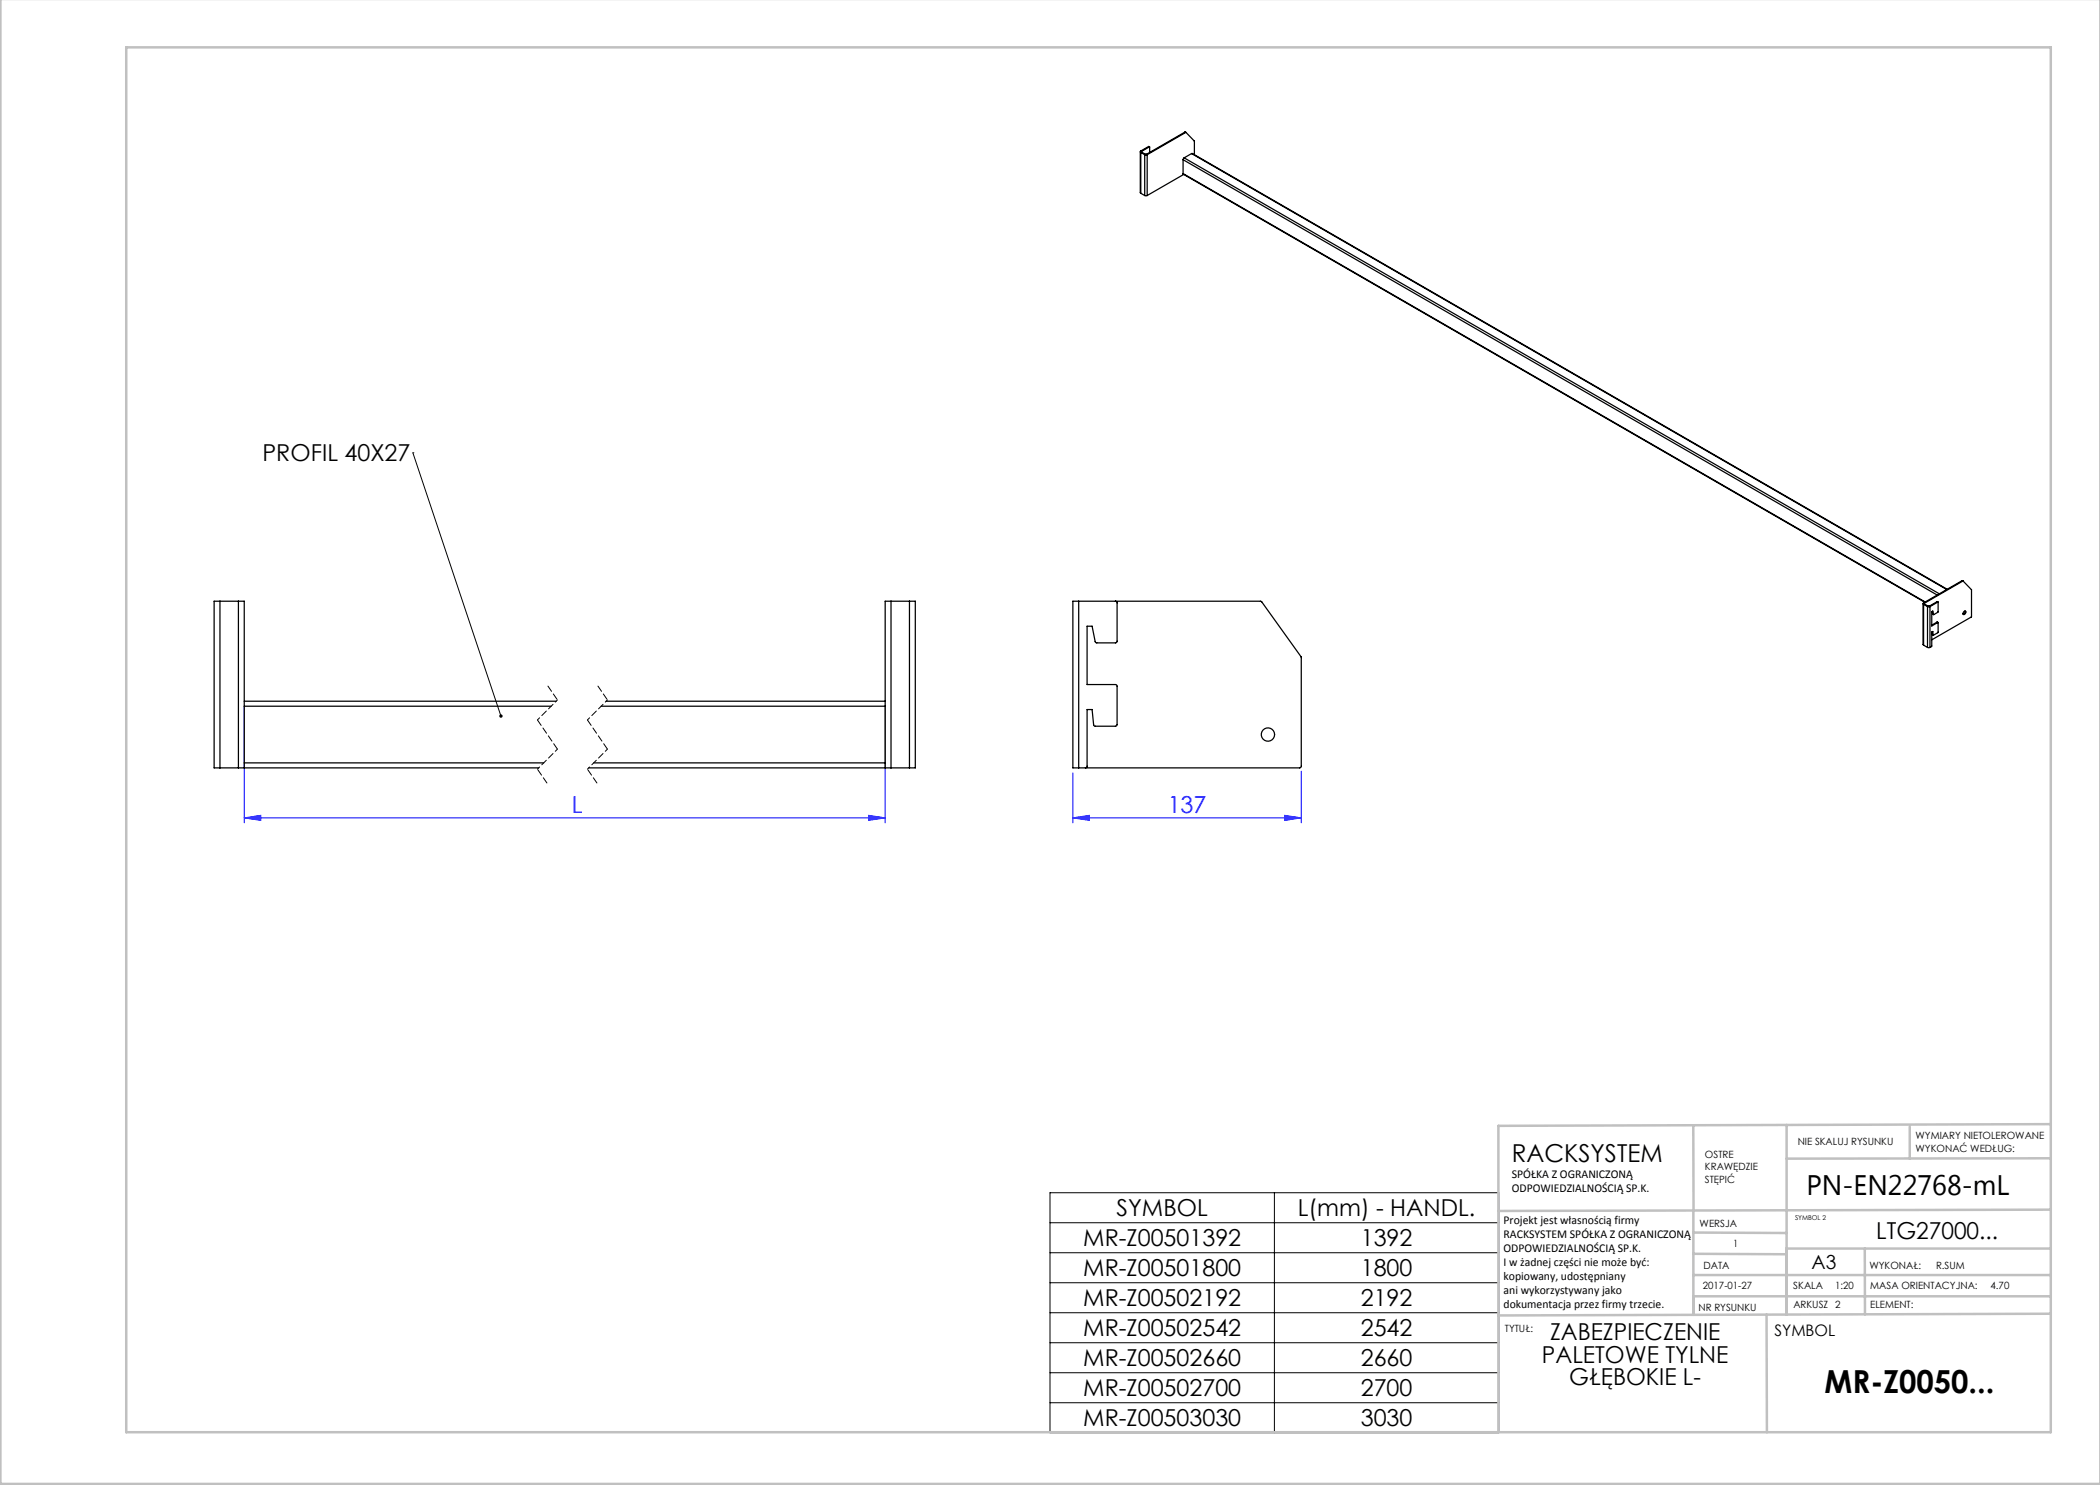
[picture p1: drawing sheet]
<svg xmlns="http://www.w3.org/2000/svg" width="420mm" height="297mm" viewBox="0 0 420 297" stroke-linecap="round" stroke-linejoin="round" font-family="sans-serif">
<path d="M48.8 141.2v23.4M177 141.2v23.4M214.6 154.6v10M260.3 154.2v10.4M48.8 163.6l3.4-.5v1zM48.8 163.6h128.2M173.7 163.1l3.3 .5-3.3 .5zM214.6 163.6l3.3-.5v1zM214.6 163.6h45.7M257 163.1l3.3 .5-3.3 .5z" fill="none" stroke="#00f" stroke-width=".2"/>
<path d="M82.6 90.6h.1M82.6 90.6l17.6 52.6M210 238.5h89.8v48h-89.8zM254.9 238.5v48M210 244.5h89.8M210 250.5h89.8M210 256.5h89.8M210 262.5h89.8M210 268.5h89.8M210 274.5h89.8M210 280.5h89.8" fill="none" stroke="#000" stroke-width=".2"/>
<path d="M109.5 137.1l2 2.9M119.5 137.1l2 2.9M107.5 153.8l2 3M117.5 153.8l2 3" fill="none" stroke="#000" stroke-width=".2" stroke-dasharray="1.3 .6" stroke-dashoffset="-.2"/>
<path d="M111.5 140l-4 4M121.5 140l-4 4M111.5 149.8l-4 4M121.5 149.8l-4 4" fill="none" stroke="#000" stroke-width=".2" stroke-dasharray="1.3 .6" stroke-dashoffset=".7"/>
<path d="M107.5 144l4 5.8M117.5 144l4 5.8" fill="none" stroke="#000" stroke-width=".2" stroke-dasharray="1.3 .6"/>
<g fill="none" stroke="#c0c0c0" stroke-width=".5">
<path d="M.1 -.1v296.9h419.9M25.2 9.5h385v276.9h-385zM338.7 225.2v16.9M357.3 225v37.9M382 225.4v6.3M410.1 224.8l-110.4 .4v61.2M410.1 231.7h-52.8M338.7 259.3h71.5M338.7 255h71.5M338.7 250.8l18.6 .1M338.7 246.5l18.6 .1M338.7 242.1v20.9"/>
<path d="M373 249.7v13.2M410.1 241.9l-110.4 .3M410.2 249.7h-52.9v13.2M353.3 262.9l.1 23.5M410.2 262.7l-110.5 .4"/>
</g>
<path d="M100 143a.34 .34 0 0 1 .5 0 .34 .34 0 0 1-.2 .5l-.1-.3 .1 .3a.34 .34 0 0 1-.4-.1 .34 .34 0 0 1 .1-.4z" fill="#000"/>
<g fill="#00f">
<path d="M173.7 163.1l3.3 .5-3.3 .5zM48.8 163.6l3.4-.5v1z"/>
<path d="M257 163.1l3.3 .5-3.3 .5zM214.6 163.6l3.3-.5v1z"/>
</g>
<g fill="none" stroke="#000" stroke-width=".25">
<path d="M228.1 30.3v8.2l.1 .2M228.2 30.2l-.1 .1 .1 .2M228.2 30.2l.1 .1M228.2 30.5l.7 .4M228.2 38.7l.7 .4M228.2 30.5v8.2M228.3 30.3v.1M228.3 30.4l-.1 .1M228.3 30.4l.8 .5M228.9 39.1h.5M228.9 30.9h.5M228.9 30.9v8.2"/>
<path d="M229.1 30.9h.2M229.1 30.9h-.2M229.3 30.9h.1M229.4 30.9v8.2M229.7 29.3l.2 .1M229.7 29.3l-1.5 .9M229.9 29.4v1.1M229.9 29.4l-1.6 .9M236.6 34.7l148.3 85.7M236.6 31.9v2.8M236.6 31.9l150.8 87.1M236.6 34.7l148.4 85.7"/>
<path d="M236.7 34.9l-7.3 4.2M236.8 31.6l-.2 .3M236.8 31.6l151.1 87.2M237 26.4l.2 .1M237 26.4l.1 .1M237 26.4l-7.7 4.5M237.1 26.5h.1M237.1 26.5l-7.7 4.4M237.2 26.5l1.7 1.7v2.7M238.3 30.7l151.1 87.2M238.3 30.7l-1.5 .9M392.4 116.1l.2 .1"/>
<path d="M392.4 116.1l-7.7 4.5M392.6 116.2l1.7 1.7M392.6 116.2l-7.7 4.5M394.3 118h.1M394.3 118v5.4l-7.9 4.6M44 120.2h-1.2v33.4h1.2M44 120.2h3.7M44 120.2v33.4M47.7 120.2h1.1v33.4M47.7 120.2v33.4M178.2 120.2h-1.2v33.4M178.2 120.2v33.4"/>
<path d="M178.2 120.2h3.7M181.9 120.2h1.2v33.4h-1.2M181.9 120.2v33.4M215.7 120.2h-1.1v33.4h1.1M215.7 120.2l36.5 .1 8.1 11.2v21.7l-.3 .4h-44.3M215.7 120.2v33.4M223.1 120.2l.3 .4-.1 7.9h-4.1l-.2-.2-.6-3.1h-1v11.7h5.7l.3 .2v7.9l-.3 .2h-4.2l-.2-.3-.3-3h-1v11.3l-.3 .4M384.6 120.7v8.2l.1 .1M384.7 120.6l-.1 .1 .1 .2M384.7 120.6l.2 .1M384.7 120.9l.8 .4M384.7 129l.8 .5"/>
<path d="M384.7 120.9v8.1M384.9 120.7v.1M384.9 120.8l.7 .4M384.9 120.8l-.2 .1M385.5 129.5h.5M385.5 121.3h.5M385.5 121.3v8.2M385.6 121.2h.3M385.6 121.2l-.1 .1M385.9 121.2l.1 .1M386 121.3v8.2M386.4 126.4l.1 .5"/>
<path d="M386.4 122.3l.2 .5M386.5 126.9l.1 .1M386.6 122.8l.1 .1M386.6 127v-.7l-.2 .1-.1 2.8-.3 .3M386.7 122.9l-.1-.7-.2 .1v2.9l1.2-.7M387.4 120.3l.2 .1M387.4 124.4l.2 .1M387.4 120.3l-1.5 .9M387.4 124.4l-1 .6M387.6 120.4v2l-.9 .5M387.6 124.5v2l-1 .5M387.6 120.4l-1.6 .9"/>
<path d="M392.6 122.7l.1 .1M392.8 122.3a.22 .22 0 0 1 .4 0 .22 .22 0 0 1-.1 .3 .26 .26 0 0 1-.2 .3 .26 .26 0 0 1-.3-.2zM393 122.2l-.1 .4-.3 .2M44 153.6h3.7M47.7 153.6h1.1M48.8 140.2h62.4M48.8 141.2h61.4M48.8 152.6h59.9M48.8 153.6h58.9M117.7 153.6h59.3M118.7 152.6h58.3M120.2 141.2h56.8"/>
<path d="M121.2 140.2h55.8M177 153.6h1.2M178.2 153.6h3.7"/>
<circle cx="253.6" cy="146.9" r="1.33"/>
</g>
<text font-size="6.3" x="364.9" y="278.5">MR-Z0050...</text>
<text font-size="5.6" x="361.3" y="239.1">PN-EN22768-mL</text>
<text font-size="4.9" x="302.4" y="232.4">RACKSYSTEM</text>
<g font-size="4.7">
<text x="52.5" y="92.3">PROFIL 40X27</text>
<text x="223.3" y="243.2">SYMBOL</text>
<text x="259.6" y="243.2">L(mm) - HANDL.</text>
<text x="216.6" y="249.2">MR-Z00501392</text>
<text x="272.2" y="249.2">1392</text>
<text x="375.2" y="247.8">LTG27000...</text>
<text x="216.6" y="255.2">MR-Z00501800</text>
<text x="272.2" y="255.2">1800</text>
<text x="216.6" y="261.2">MR-Z00502192</text>
<text x="272.2" y="261.2">2192</text>
<text x="216.6" y="267.2">MR-Z00502542</text>
<text x="272.2" y="267.2">2542</text>
<text x="310" y="268.1">ZABEZPIECZENIE</text>
<text x="216.6" y="273.2">MR-Z00502660</text>
<text x="272.2" y="273.2">2660</text>
<text x="308.4" y="272.6">PALETOWE TYLNE</text>
<text x="216.6" y="279.2">MR-Z00502700</text>
<text x="272.2" y="279.2">2700</text>
<text x="313.8" y="277.1">GŁĘBOKIE L-</text>
<text x="216.6" y="285.2">MR-Z00503030</text>
<text x="272.2" y="285.2">3030</text>
</g>
<g font-size="4.7" fill="#00f">
<text x="114.4" y="162.6">L</text>
<text x="233.5" y="162.6">137</text>
</g>
<text font-size="3.9" x="362.3" y="253.8">A3</text>
<text font-size="3.2" x="354.9" y="267.2">SYMBOL</text>
<g font-size="2.4">
<text x="302.4" y="235.6">SPÓŁKA Z OGRANICZONĄ</text>
<text x="302.4" y="238.4">ODPOWIEDZIALNOŚCIĄ SP.K.</text>
<text x="300.7" y="244.7">Projekt jest własnością firmy</text>
<text x="300.7" y="247.5">RACKSYSTEM SPÓŁKA Z OGRANICZONĄ</text>
<text x="300.7" y="250.3">ODPOWIEDZIALNOŚCIĄ SP.K.</text>
<text x="300.7" y="253.1">I w żadnej części nie może być:</text>
<text x="300.7" y="256">kopiowany, udostępniany</text>
<text x="300.7" y="258.8">ani wykorzystywany jako</text>
<text x="300.7" y="261.6">dokumentacja przez firmy trzecie.</text>
</g>
<g font-size="2">
<text x="383.1" y="227.9">WYMIARY NIETOLEROWANE</text>
<text x="341" y="231.6">OSTRE</text>
<text x="359.5" y="228.9">NIE SKALUJ RYSUNKU</text>
<text x="383.1" y="230.4">WYKONAĆ WEDŁUG:</text>
<text x="341" y="234.1">KRAWĘDZIE</text>
<text x="341" y="236.6">STĘPIĆ</text>
<text x="339.9" y="245.4">WERSJA</text>
<text x="346.6" y="249.5">1</text>
<text x="340.6" y="257.7">2017-01-27</text>
<text x="340.7" y="253.8">DATA</text>
<text x="358.7" y="257.7">SKALA</text>
<text x="367" y="257.7">1:20</text>
<text x="373.9" y="253.8">WYKONAŁ:</text>
<text x="374.1" y="257.7">MASA ORIENTACYJNA:</text>
<text x="387.2" y="253.8">R.SUM</text>
<text x="398.1" y="257.7">4.70</text>
<text x="339.7" y="262.3">NR RYSUNKU</text>
<text x="358.7" y="261.7">ARKUSZ 2</text>
<text x="374.1" y="261.7">ELEMENT:</text>
<text x="301" y="266.4">TYTUŁ:</text>
</g>
<text font-size="1.3" x="359" y="244">SYMBOL 2</text>
</svg>
